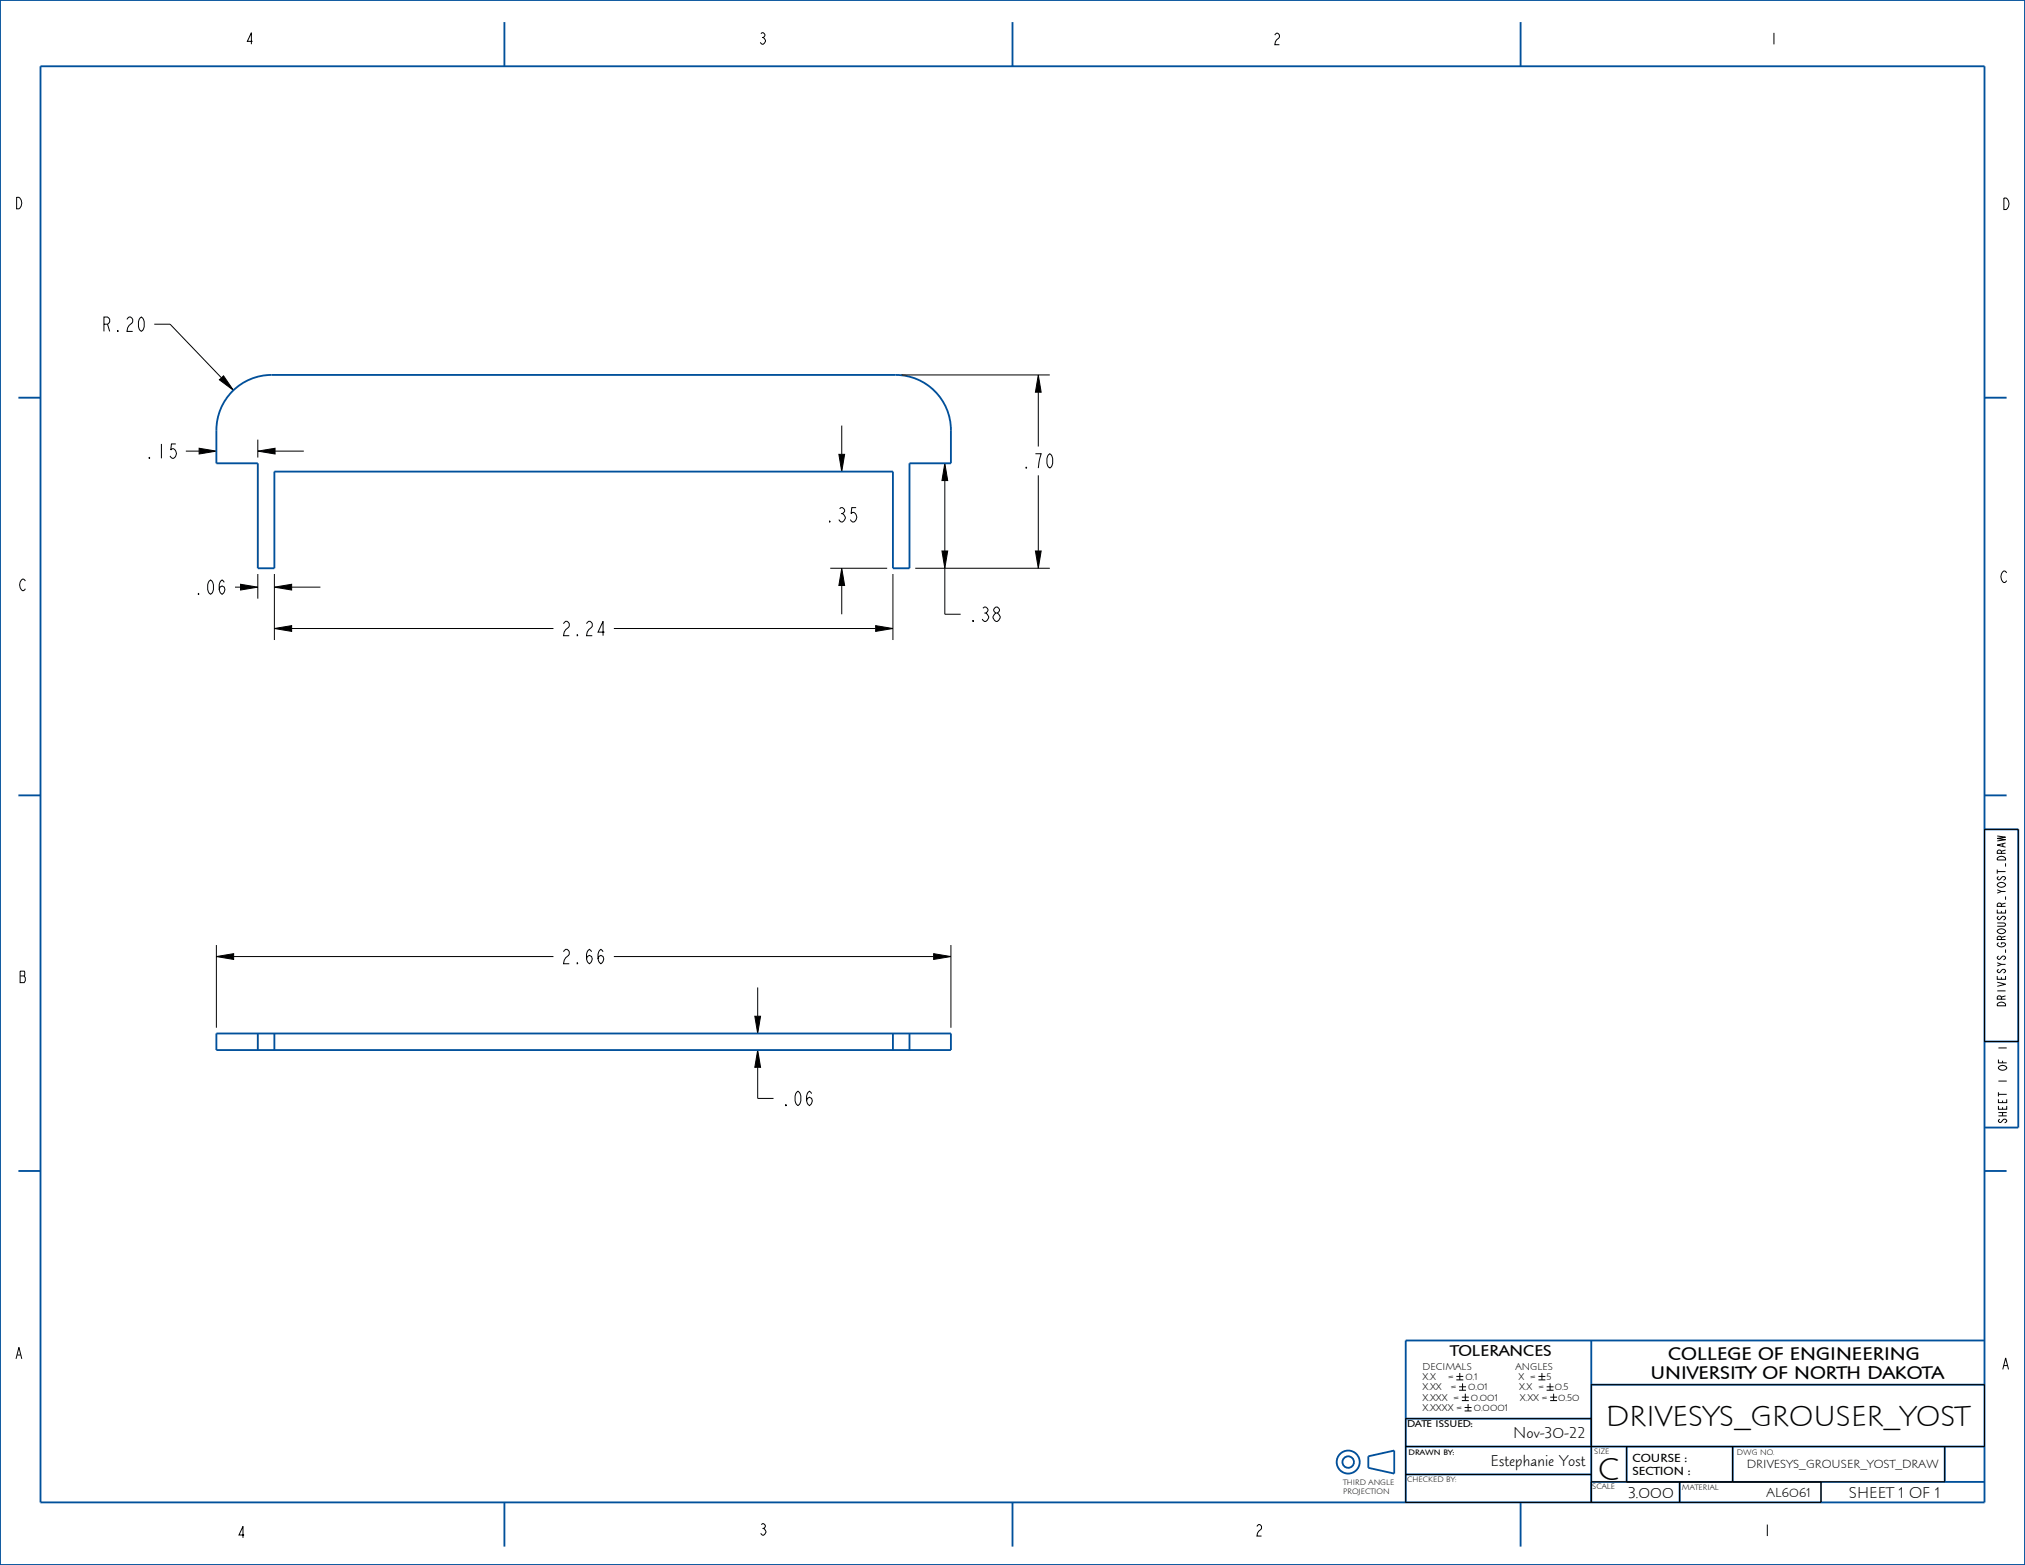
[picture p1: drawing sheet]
<svg xmlns="http://www.w3.org/2000/svg" width="559mm" height="432mm" viewBox="0 0 559 432" stroke-linecap="round" stroke-linejoin="round" font-family="sans-serif">
<g fill="none" stroke="#000" stroke-width=".28">
<path d="M42.6 89.5h4.3l14.2 14.7M60.5 104.8l1.2-1.1 2.7 4zM232.3 117.4v8M248.8 103.4h40.9M286.5 103.4l.8 4.8h-1.6zM286.5 108.2v15M51.3 124.5h3.7M55 123.7l4.7 .8-4.7 .8zM71.1 124.5l4.8-.8v1.6zM71.1 121.3v4.9M75.9 124.5h7.9M231.5 125.4h1.6l-.8 4.7z"/>
<path d="M260.7 127.8l.8 4.8h-1.6zM260.7 132.6v19.4M286.5 131.1v20.9M71.1 158.4v6.8M75.7 158.4v18.2M229.1 156.8h15.7M232.3 156.8l.8 4.8h-1.6zM246.4 158.4v18.2M252.6 156.8h37.1M259.9 152h1.6l-.8 4.8zM260.7 156.8v12.7h4.4M285.7 152h1.6l-.8 4.8z"/>
<path d="M64.9 162h1.5M66.4 161.2l4.7 .8-4.7 .8zM75.7 162l4.8-.8v1.6zM75.7 173.4l4.8-.8v1.6zM80.5 173.4h72.2M80.5 162h7.9M169.4 173.4h72.2M232.3 161.6v7.9M241.6 172.6l4.8 .8-4.8 .8zM547.6 228.8h9.3v58.6h-9.3zM59.7 263.9l4.8-.8v1.6zM59.7 260.7v22.9"/>
<path d="M64.5 263.9h88.2M169.4 263.9h88.2M209.1 272.5v7.9M257.6 263.1l4.8 .8-4.8 .8zM262.4 260.7v22.9M208.3 280.4h1.6l-.8 4.8zM209.1 289.7l.8 4.8h-1.6zM209.1 294.5v8.6h4.4M401.9 379.8h1.9M402.8 378.8v1.9M424.5 379.8h1.9M425.5 378.8v1.9"/>
<path d="M387.9 399.1h159.7v-17.1h-108.5v32.5M401.9 380.7h1.9M402.6 382.6h1.9M402.6 383.6h1.9M403.4 385.5h1.9M403.4 386.4h1.9M403.6 381.7v1.9M404.2 388.3h1.9M404.2 389.3h1.9M404.4 384.5v1.9M405.1 387.4v1.9M424.5 380.7h1.9"/>
<path d="M426.8 382.6h1.9M426.8 383.6h1.9M427.7 381.7v1.9M427.8 385.5h1.9M427.8 386.4h1.9M428.7 384.5v1.9M439.1 391.4h-51.2v23.1h114.6v-5.6M448.9 399.1v9.8M478.1 399.1v9.8M536.7 399.1v9.8h-97.6M387.9 406.8h51.2M463.5 408.9v5.6"/>
</g>
<g fill="#000">
<path d="M60.5 104.8l1.2-1.1 2.7 4zM286.5 103.4l.8 4.8h-1.6zM55 123.7l4.7 .8-4.7 .8zM71.1 124.5l4.8-.8v1.6zM231.5 125.4h1.6l-.8 4.7zM260.7 127.8l.8 4.8h-1.6zM232.3 156.8l.8 4.8h-1.6zM259.9 152h1.6l-.8 4.8zM285.7 152h1.6l-.8 4.8zM66.4 161.2l4.7 .8-4.7 .8zM75.7 162l4.8-.8v1.6zM75.7 173.4l4.8-.8v1.6z"/>
<path d="M241.6 172.6l4.8 .8-4.8 .8zM59.7 263.9l4.8-.8v1.6zM257.6 263.1l4.8 .8-4.8 .8zM208.3 280.4h1.6l-.8 4.8zM209.1 289.7l.8 4.8h-1.6z"/>
</g>
<g fill="none" stroke="#00509b" stroke-width=".51">
<path d="M0 0h558.8v431.8h-558.8zM11.2 18.3h536.4v396.2h-536.4zM139.2 6.1v12.2M279.4 6.1v12.2M419.6 6.1v12.2M5.1 109.7h6.1M64.2 107.9a15.2 15.2 0 0 1 10.8-4.5h172.2a15.2 15.2 0 0 1 15.2 15.3v9.1h-11.4v29h-4.6v-26.7h-170.7v26.7h-4.6v-29h-11.4v-9.1a15.2 15.2 0 0 1 4.5-10.8zM547.6 109.7h6.1M5.1 219.5h6.1M547.6 219.5h6.1M547.6 228.8h9.3v82.3h-9.3M59.7 285.2h202.7v4.5h-202.7z"/>
<path d="M71.1 285.2v4.5M75.7 285.2v4.5M246.4 285.2v4.5M251 285.2v4.5M547.6 287.4h9.3M5.1 323.1h6.1M547.6 323.1h6.1M439.1 369.9v44.6M547.6 369.9h-159.7v44.6M387.9 399.1h159.7M387.9 391.4h51.2M439.1 382h108.5"/>
<path d="M448.9 399.1v9.8M478.1 399.1v9.8M536.7 399.1v9.8M139.2 414.5v12.2M279.4 414.5v12.2M377.6 401.8l7.1-1.6v6.4l-7.1-1.6zM387.9 406.8h51.2M419.6 414.5v12.2M439.1 408.9h108.5M463.5 408.9v5.6M502.5 408.9v5.6"/>
<circle cx="372" cy="403.4" r="3.2"/>
<circle cx="372" cy="403.4" r="1.59"/>
</g>
<text font-size="8.8" x="441" y="408.2">C</text>
<text font-size="8.1" x="443.3" y="393.4">DRIVESYS_GROUSER_YOST</text>
<g font-size="5.2">
<text x="27.9" y="91.4">R.20</text>
<text x="39.8" y="126.5">.15</text>
<text x="281.8" y="129.2">.70</text>
<text x="227.5" y="144">.35</text>
<text x="53.3" y="164">.06</text>
<text x="267.1" y="171.5">.38</text>
<text x="154.7" y="175.4">2.24</text>
<text x="154.7" y="265.9">2.66</text>
<text x="215.4" y="305">.06</text>
<text x="460.3" y="375.2">COLLEGE OF ENGINEERING</text>
<text x="455.4" y="380.6">UNIVERSITY OF NORTH DAKOTA</text>
</g>
<g font-size="4.4">
<text x="400.2" y="374.2">TOLERANCES</text>
<text x="417.6" y="396.8">Nov-30-22</text>
<text x="411.4" y="404.5">Estephanie Yost</text>
<text x="449.4" y="413.2">3.000</text>
<text x="510.2" y="413.2">SHEET 1 OF 1</text>
</g>
<g font-size="4.1">
<text x="67.6" y="12.2">4</text>
<text x="209.2" y="12.2">3</text>
<text x="351.1" y="12.3">2</text>
<text x="488.2" y="12.2">1</text>
<text x="3.9" y="57.6">D</text>
<text x="552.3" y="57.8">D</text>
<text x="551.8" y="160.7">C</text>
<text x="5.1" y="163">C</text>
<text x="5.1" y="271.1">B</text>
<text x="3.9" y="374.9">A</text>
<text x="552.2" y="377.8">A</text>
<text x="65.3" y="424.3">4</text>
<text x="209.3" y="423.6">3</text>
<text x="346.2" y="423.8">2</text>
<text x="486.4" y="423.8">1</text>
</g>
<text font-size="3.7" x="487.5" y="413">AL6061</text>
<g font-size="3.3">
<text x="450.4" y="403.4">COURSE :</text>
<text x="450.4" y="406.9">SECTION :</text>
<text x="482" y="405.1">DRIVESYS_GROUSER_YOST_DRAW</text>
</g>
<g font-size="3">
<text x="553.4" y="276.8" transform="rotate(-90 553.4 276.8)">DRIVESYS_GROUSER_YOST_DRAW</text>
<text x="553.8" y="310.2" transform="rotate(-90 553.8 310.2)">SHEET 1 OF 1</text>
</g>
<g font-size="2.8">
<text x="392.6" y="377.9">DECIMALS</text>
<text x="418.2" y="377.9">ANGLES</text>
<text x="392.6" y="380.7">X.X</text>
<text x="392.6" y="383.6">X.XX</text>
<text x="399.7" y="380.7">=</text>
<text x="400.5" y="383.6">=</text>
<text x="404.4" y="380.7">0.1</text>
<text x="405.2" y="383.6">0.01</text>
<text x="419" y="380.7">X =</text>
<text x="419.2" y="383.6">X.X =</text>
<text x="426.8" y="380.7">5</text>
<text x="429" y="383.6">0.5</text>
<text x="392.6" y="386.4">X.XXX =</text>
<text x="392.6" y="389.3">X.XXXX =</text>
<text x="405.9" y="386.4">0.001</text>
<text x="406.7" y="389.3">0.0001</text>
<text x="419.4" y="386.4">X.XX =</text>
<text x="430" y="386.4">0.50</text>
<text x="388.3" y="393.7">DATE ISSUED:</text>
</g>
<g font-size="2.2">
<text x="388.7" y="401.4">DRAWN BY:</text>
<text x="439.9" y="401.3">SIZE</text>
<text x="479.3" y="401.5">DWG NO.</text>
<text x="370.6" y="409.8">THIRD ANGLE</text>
<text x="370.6" y="412.1">PROJECTION</text>
<text x="388.3" y="408.9">CHECKED BY:</text>
<text x="439.4" y="410.9">SCALE</text>
<text x="464.1" y="411.1">MATERIAL</text>
</g>
</svg>
